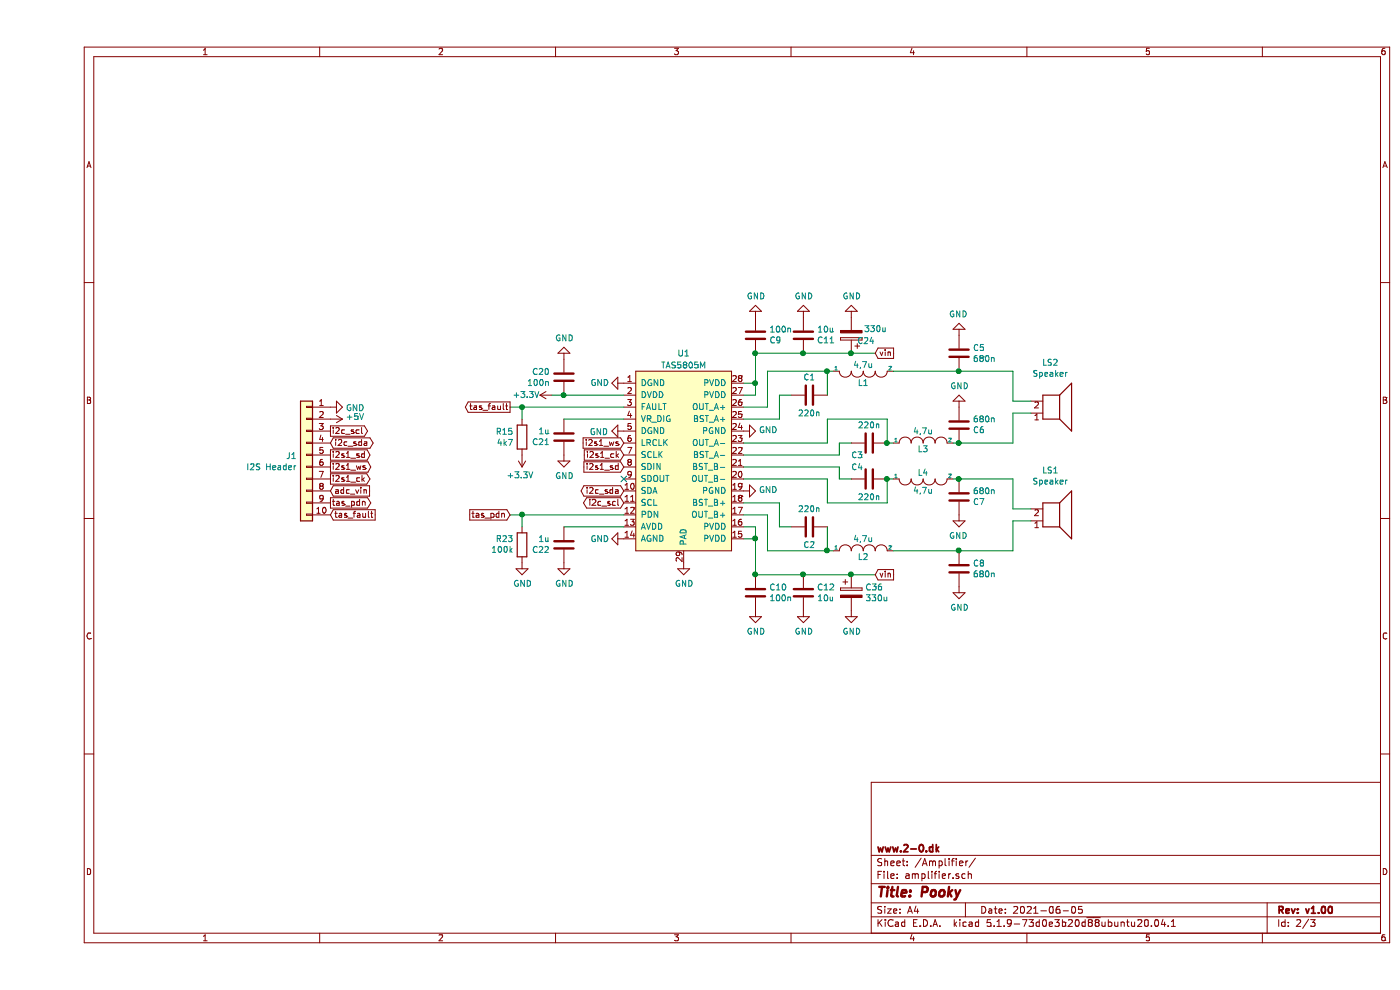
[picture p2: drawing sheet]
EESchema Schematic File Version 4
EELAYER 30 0
EELAYER END
$Descr A4 11693 8268
encoding utf-8
Sheet 2 3
Title "Pooky"
Date "2021-06-05"
Rev "v1.00"
Comp "www.2-0.dk"
Comment1 ""
Comment2 ""
Comment3 ""
Comment4 ""
$EndDescr
Wire Wire Line
	6100 3400 5900 3400
Wire Wire Line
	6100 3100 6100 3400
Wire Wire Line
	8150 3350 8150 3100
Wire Wire Line
	6200 3300 6200 3500
Wire Wire Line
	8150 3450 8150 3700
Wire Wire Line
	8300 3450 8150 3450
Wire Wire Line
	8300 3350 8150 3350
Wire Wire Line
	8150 4350 8150 4600
Wire Wire Line
	8300 4350 8150 4350
Wire Wire Line
	8150 4250 8150 4000
Wire Wire Line
	8300 4250 8150 4250
$Comp
L Device:Speaker LS1
U 1 1
P 8500 4350
F 0 "LS1" H 8463 3933 50  0000 C CNN
F 1 "Speaker" H 8463 4024 50  0000 C CNN
F 2 "TerminalBlock_RND:TerminalBlock_RND_205-00001_1x02_P5.00mm_Horizontal" H 8500 4150 50  0001 C CNN
F 3 "~" H 8490 4300 50  0001 C CNN
	1    8500 4350
	1    0    0    1   
$EndComp
$Comp
L Device:Speaker LS2
U 1 1
P 8500 3450
F 0 "LS2" H 8463 3033 50  0000 C CNN
F 1 "Speaker" H 8463 3124 50  0000 C CNN
F 2 "TerminalBlock_RND:TerminalBlock_RND_205-00001_1x02_P5.00mm_Horizontal" H 8500 3250 50  0001 C CNN
F 3 "~" H 8490 3400 50  0001 C CNN
	1    8500 3450
	1    0    0    1   
$EndComp
$Comp
L power:GND #PWR053
U 1 1
P 4400 3000
F 0 "#PWR053" H 4400 2750 50  0001 C CNN
F 1 "GND" H 4405 2827 50  0000 C CNN
F 2 "" H 4400 3000 50  0001 C CNN
F 3 "" H 4400 3000 50  0001 C CNN
	1    4400 3000
	1    0    0    1   
$EndComp
Wire Wire Line
	4400 3300 4300 3300
Wire Wire Line
	4400 3300 4900 3300
Connection ~ 4400 3300
$Comp
L Device:C C20
U 1 1
P 4400 3150
F 0 "C20" H 4515 3196 50  0000 L CNN
F 1 "100n" H 4515 3105 50  0000 L CNN
F 2 "Capacitor_SMD:C_0603_1608Metric" H 4438 3000 50  0001 C CNN
F 3 "~" H 4400 3150 50  0001 C CNN
	1    4400 3150
	-1   0    0    -1  
$EndComp
$Comp
L power:+3.3V #PWR037
U 1 1
P 4300 3300
F 0 "#PWR037" H 4300 3150 50  0001 C CNN
F 1 "+3.3V" V 4300 3400 50  0000 L CNN
F 2 "" H 4300 3300 50  0001 C CNN
F 3 "" H 4300 3300 50  0001 C CNN
	1    4300 3300
	0    -1   -1   0   
$EndComp
Wire Wire Line
	4900 4400 4400 4400
Wire Wire Line
	4900 3500 4400 3500
$Comp
L Device:C C10
U 1 1
P 6000 4950
F 0 "C10" H 6115 4996 50  0000 L CNN
F 1 "100n" H 6115 4905 50  0000 L CNN
F 2 "Capacitor_SMD:C_0603_1608Metric" H 6038 4800 50  0001 C CNN
F 3 "~" H 6000 4950 50  0001 C CNN
	1    6000 4950
	1    0    0    -1  
$EndComp
$Comp
L Device:C C12
U 1 1
P 6400 4950
F 0 "C12" H 6515 4996 50  0000 L CNN
F 1 "10u" H 6515 4905 50  0000 L CNN
F 2 "Capacitor_SMD:C_0805_2012Metric" H 6438 4800 50  0001 C CNN
F 3 "~" H 6400 4950 50  0001 C CNN
	1    6400 4950
	1    0    0    -1  
$EndComp
$Comp
L power:GND #PWR010
U 1 1
P 6400 5100
F 0 "#PWR010" H 6400 4850 50  0001 C CNN
F 1 "GND" H 6405 4927 50  0000 C CNN
F 2 "" H 6400 5100 50  0001 C CNN
F 3 "" H 6400 5100 50  0001 C CNN
	1    6400 5100
	1    0    0    -1  
$EndComp
$Comp
L power:GND #PWR08
U 1 1
P 6000 5100
F 0 "#PWR08" H 6000 4850 50  0001 C CNN
F 1 "GND" H 6005 4927 50  0000 C CNN
F 2 "" H 6000 5100 50  0001 C CNN
F 3 "" H 6000 5100 50  0001 C CNN
	1    6000 5100
	1    0    0    -1  
$EndComp
$Comp
L power:GND #PWR012
U 1 1
P 6800 5100
F 0 "#PWR012" H 6800 4850 50  0001 C CNN
F 1 "GND" H 6805 4927 50  0000 C CNN
F 2 "" H 6800 5100 50  0001 C CNN
F 3 "" H 6800 5100 50  0001 C CNN
	1    6800 5100
	1    0    0    -1  
$EndComp
$Comp
L Device:CP C36
U 1 1
P 6800 4950
F 0 "C36" H 6918 4996 50  0000 L CNN
F 1 "330u" H 6918 4905 50  0000 L CNN
F 2 "Capacitor_SMD:CP_Elec_8x11.9" H 6838 4800 50  0001 C CNN
F 3 "~" H 6800 4950 50  0001 C CNN
	1    6800 4950
	1    0    0    -1  
$EndComp
Wire Wire Line
	6000 4800 6400 4800
Connection ~ 6400 4800
Wire Wire Line
	6400 4800 6800 4800
Wire Wire Line
	7000 4800 6800 4800
Connection ~ 6800 4800
Connection ~ 6000 4800
Wire Wire Line
	6200 3500 5900 3500
Wire Wire Line
	6300 3300 6200 3300
Wire Wire Line
	7150 3700 7100 3700
Wire Wire Line
	6000 4400 6000 4500
Wire Wire Line
	6000 4500 6000 4800
Connection ~ 6000 4500
Wire Wire Line
	5900 4500 6000 4500
Wire Wire Line
	5900 4400 6000 4400
Wire Wire Line
	6600 3700 5900 3700
Wire Wire Line
	6700 3800 5900 3800
Wire Wire Line
	6700 3900 5900 3900
Wire Wire Line
	6600 4000 5900 4000
Wire Wire Line
	6200 4200 5900 4200
Wire Wire Line
	6100 4300 5900 4300
Wire Wire Line
	6100 4300 6100 4600
Wire Wire Line
	6200 4400 6200 4200
Wire Wire Line
	6300 4400 6200 4400
Wire Wire Line
	6600 3500 6600 3700
Wire Wire Line
	7100 3500 6600 3500
Wire Wire Line
	6600 4200 6600 4000
Wire Wire Line
	7100 4200 6600 4200
Wire Wire Line
	6700 3700 6700 3800
Wire Wire Line
	6800 3700 6700 3700
Wire Wire Line
	6700 4000 6700 3900
Wire Wire Line
	6800 4000 6700 4000
Wire Wire Line
	7150 4000 7100 4000
$Comp
L power:GND #PWR044
U 1 1
P 7700 4300
F 0 "#PWR044" H 7700 4050 50  0001 C CNN
F 1 "GND" H 7705 4127 50  0000 C CNN
F 2 "" H 7700 4300 50  0001 C CNN
F 3 "" H 7700 4300 50  0001 C CNN
	1    7700 4300
	-1   0    0    -1  
$EndComp
$Comp
L power:GND #PWR043
U 1 1
P 7700 3400
F 0 "#PWR043" H 7700 3150 50  0001 C CNN
F 1 "GND" H 7705 3227 50  0000 C CNN
F 2 "" H 7700 3400 50  0001 C CNN
F 3 "" H 7700 3400 50  0001 C CNN
	1    7700 3400
	1    0    0    1   
$EndComp
Wire Wire Line
	4900 3400 4050 3400
Wire Wire Line
	4050 3400 3950 3400
Connection ~ 4050 3400
Wire Wire Line
	4050 3500 4050 3400
$Comp
L power:+3.3V #PWR042
U 1 1
P 4050 3800
F 0 "#PWR042" H 4050 3650 50  0001 C CNN
F 1 "+3.3V" H 4065 3973 50  0000 C CNN
F 2 "" H 4050 3800 50  0001 C CNN
F 3 "" H 4050 3800 50  0001 C CNN
	1    4050 3800
	-1   0    0    1   
$EndComp
$Comp
L Device:R R15
U 1 1
P 4050 3650
F 0 "R15" H 4120 3696 50  0000 L CNN
F 1 "4k7" H 4120 3605 50  0000 L CNN
F 2 "Resistor_SMD:R_0603_1608Metric" V 3980 3650 50  0001 C CNN
F 3 "~" H 4050 3650 50  0001 C CNN
	1    4050 3650
	-1   0    0    -1  
$EndComp
Wire Wire Line
	7000 2950 6800 2950
Connection ~ 6800 2950
$Comp
L Device:CP C24
U 1 1
P 6800 2800
F 0 "C24" H 6600 2850 50  0000 L CNN
F 1 "330u" H 6500 2750 50  0000 L CNN
F 2 "Capacitor_SMD:CP_Elec_8x11.9" H 6838 2650 50  0001 C CNN
F 3 "~" H 6800 2800 50  0001 C CNN
	1    6800 2800
	-1   0    0    1   
$EndComp
$Comp
L power:GND #PWR040
U 1 1
P 4900 3200
F 0 "#PWR040" H 4900 2950 50  0001 C CNN
F 1 "GND" V 4900 3000 50  0000 C CNN
F 2 "" H 4900 3200 50  0001 C CNN
F 3 "" H 4900 3200 50  0001 C CNN
	1    4900 3200
	0    1    -1   0   
$EndComp
Wire Wire Line
	4900 4300 4050 4300
Wire Wire Line
	3950 4300 4050 4300
Connection ~ 4050 4300
Wire Wire Line
	4050 4400 4050 4300
$Comp
L power:GND #PWR082
U 1 1
P 4900 4500
F 0 "#PWR082" H 4900 4250 50  0001 C CNN
F 1 "GND" V 4900 4300 50  0000 C CNN
F 2 "" H 4900 4500 50  0001 C CNN
F 3 "" H 4900 4500 50  0001 C CNN
	1    4900 4500
	0    1    1    0   
$EndComp
$Comp
L power:GND #PWR036
U 1 1
P 4050 4700
F 0 "#PWR036" H 4050 4450 50  0001 C CNN
F 1 "GND" H 4055 4527 50  0000 C CNN
F 2 "" H 4050 4700 50  0001 C CNN
F 3 "" H 4050 4700 50  0001 C CNN
	1    4050 4700
	1    0    0    -1  
$EndComp
$Comp
L Device:R R23
U 1 1
P 4050 4550
F 0 "R23" H 3981 4504 50  0000 R CNN
F 1 "100k" H 3981 4595 50  0000 R CNN
F 2 "Resistor_SMD:R_0603_1608Metric" V 3980 4550 50  0001 C CNN
F 3 "~" H 4050 4550 50  0001 C CNN
	1    4050 4550
	1    0    0    1   
$EndComp
$Comp
L power:GND #PWR081
U 1 1
P 5400 4700
F 0 "#PWR081" H 5400 4450 50  0001 C CNN
F 1 "GND" H 5405 4527 50  0000 C CNN
F 2 "" H 5400 4700 50  0001 C CNN
F 3 "" H 5400 4700 50  0001 C CNN
	1    5400 4700
	1    0    0    -1  
$EndComp
Text GLabel 3950 3400 0    50   Output ~ 0
tas_fault
Text GLabel 7000 2950 2    50   Input ~ 0
vin
Text GLabel 7000 4800 2    50   Input ~ 0
vin
$Comp
L power:GND #PWR011
U 1 1
P 6800 2650
F 0 "#PWR011" H 6800 2400 50  0001 C CNN
F 1 "GND" H 6805 2477 50  0000 C CNN
F 2 "" H 6800 2650 50  0001 C CNN
F 3 "" H 6800 2650 50  0001 C CNN
	1    6800 2650
	1    0    0    1   
$EndComp
Text GLabel 3950 4300 0    50   Input ~ 0
tas_pdn
$Comp
L power:GND #PWR055
U 1 1
P 4400 4700
F 0 "#PWR055" H 4400 4450 50  0001 C CNN
F 1 "GND" H 4405 4527 50  0000 C CNN
F 2 "" H 4400 4700 50  0001 C CNN
F 3 "" H 4400 4700 50  0001 C CNN
	1    4400 4700
	1    0    0    -1  
$EndComp
$Comp
L Device:C C22
U 1 1
P 4400 4550
F 0 "C22" H 4515 4596 50  0000 L CNN
F 1 "1u" H 4515 4505 50  0000 L CNN
F 2 "Capacitor_SMD:C_0603_1608Metric" H 4438 4400 50  0001 C CNN
F 3 "~" H 4400 4550 50  0001 C CNN
	1    4400 4550
	-1   0    0    1   
$EndComp
$Comp
L power:GND #PWR054
U 1 1
P 4400 3800
F 0 "#PWR054" H 4400 3550 50  0001 C CNN
F 1 "GND" H 4405 3627 50  0000 C CNN
F 2 "" H 4400 3800 50  0001 C CNN
F 3 "" H 4400 3800 50  0001 C CNN
	1    4400 3800
	1    0    0    -1  
$EndComp
$Comp
L Device:C C21
U 1 1
P 4400 3650
F 0 "C21" H 4515 3696 50  0000 L CNN
F 1 "1u" H 4515 3605 50  0000 L CNN
F 2 "Capacitor_SMD:C_0603_1608Metric" H 4438 3500 50  0001 C CNN
F 3 "~" H 4400 3650 50  0001 C CNN
	1    4400 3650
	-1   0    0    1   
$EndComp
Text GLabel 4900 4200 0    50   BiDi ~ 0
i2c_scl
Text GLabel 4900 4100 0    50   BiDi ~ 0
i2c_sda
NoConn ~ 4900 4000
$Comp
L power:GND #PWR038
U 1 1
P 4900 3600
F 0 "#PWR038" H 4900 3350 50  0001 C CNN
F 1 "GND" V 4905 3472 50  0000 R CNN
F 2 "" H 4900 3600 50  0001 C CNN
F 3 "" H 4900 3600 50  0001 C CNN
	1    4900 3600
	0    1    1    0   
$EndComp
Text GLabel 4900 3900 0    50   Input ~ 0
i2s1_sd
Text GLabel 4900 3800 0    50   Input ~ 0
i2s1_ck
Text GLabel 4900 3700 0    50   Input ~ 0
i2s1_ws
$Comp
L power:GND #PWR07
U 1 1
P 6000 2650
F 0 "#PWR07" H 6000 2400 50  0001 C CNN
F 1 "GND" H 6005 2477 50  0000 C CNN
F 2 "" H 6000 2650 50  0001 C CNN
F 3 "" H 6000 2650 50  0001 C CNN
	1    6000 2650
	1    0    0    1   
$EndComp
$Comp
L power:GND #PWR09
U 1 1
P 6400 2650
F 0 "#PWR09" H 6400 2400 50  0001 C CNN
F 1 "GND" H 6405 2477 50  0000 C CNN
F 2 "" H 6400 2650 50  0001 C CNN
F 3 "" H 6400 2650 50  0001 C CNN
	1    6400 2650
	1    0    0    1   
$EndComp
Wire Wire Line
	6400 2950 6800 2950
Wire Wire Line
	6000 2950 6400 2950
Connection ~ 6400 2950
$Comp
L Device:C C11
U 1 1
P 6400 2800
F 0 "C11" H 6515 2846 50  0000 L CNN
F 1 "10u" H 6515 2755 50  0000 L CNN
F 2 "Capacitor_SMD:C_0805_2012Metric" H 6438 2650 50  0001 C CNN
F 3 "~" H 6400 2800 50  0001 C CNN
	1    6400 2800
	1    0    0    1   
$EndComp
Connection ~ 6000 2950
$Comp
L Device:C C9
U 1 1
P 6000 2800
F 0 "C9" H 6115 2846 50  0000 L CNN
F 1 "100n" H 6115 2755 50  0000 L CNN
F 2 "Capacitor_SMD:C_0603_1608Metric" H 6038 2650 50  0001 C CNN
F 3 "~" H 6000 2800 50  0001 C CNN
	1    6000 2800
	1    0    0    1   
$EndComp
$Comp
L power:GND #PWR03
U 1 1
P 7700 2800
F 0 "#PWR03" H 7700 2550 50  0001 C CNN
F 1 "GND" H 7705 2627 50  0000 C CNN
F 2 "" H 7700 2800 50  0001 C CNN
F 3 "" H 7700 2800 50  0001 C CNN
	1    7700 2800
	-1   0    0    1   
$EndComp
$Comp
L power:GND #PWR06
U 1 1
P 7700 4900
F 0 "#PWR06" H 7700 4650 50  0001 C CNN
F 1 "GND" H 7705 4727 50  0000 C CNN
F 2 "" H 7700 4900 50  0001 C CNN
F 3 "" H 7700 4900 50  0001 C CNN
	1    7700 4900
	1    0    0    -1  
$EndComp
Wire Wire Line
	7700 4000 8150 4000
Wire Wire Line
	7650 4000 7700 4000
Connection ~ 7700 4000
$Comp
L Device:C C7
U 1 1
P 7700 4150
F 0 "C7" H 7815 4196 50  0000 L CNN
F 1 "680n" H 7815 4105 50  0000 L CNN
F 2 "Capacitor_SMD:C_0805_2012Metric" H 7738 4000 50  0001 C CNN
F 3 "~" H 7700 4150 50  0001 C CNN
	1    7700 4150
	1    0    0    1   
$EndComp
Wire Wire Line
	7700 4600 8150 4600
Wire Wire Line
	7150 4600 7700 4600
Connection ~ 7700 4600
$Comp
L Device:C C8
U 1 1
P 7700 4750
F 0 "C8" H 7815 4796 50  0000 L CNN
F 1 "680n" H 7815 4705 50  0000 L CNN
F 2 "Capacitor_SMD:C_0805_2012Metric" H 7738 4600 50  0001 C CNN
F 3 "~" H 7700 4750 50  0001 C CNN
	1    7700 4750
	1    0    0    -1  
$EndComp
Wire Wire Line
	7700 3700 8150 3700
Wire Wire Line
	7650 3700 7700 3700
Connection ~ 7700 3700
$Comp
L Device:C C6
U 1 1
P 7700 3550
F 0 "C6" H 7815 3596 50  0000 L CNN
F 1 "680n" H 7815 3505 50  0000 L CNN
F 2 "Capacitor_SMD:C_0805_2012Metric" H 7738 3400 50  0001 C CNN
F 3 "~" H 7700 3550 50  0001 C CNN
	1    7700 3550
	1    0    0    1   
$EndComp
Wire Wire Line
	8150 3100 7700 3100
Wire Wire Line
	7150 3100 7700 3100
Connection ~ 7700 3100
$Comp
L Device:C C5
U 1 1
P 7700 2950
F 0 "C5" H 7815 2996 50  0000 L CNN
F 1 "680n" H 7815 2905 50  0000 L CNN
F 2 "Capacitor_SMD:C_0805_2012Metric" H 7738 2800 50  0001 C CNN
F 3 "~" H 7700 2950 50  0001 C CNN
	1    7700 2950
	1    0    0    -1  
$EndComp
Wire Wire Line
	7100 4000 7100 4200
$Comp
L power:GND #PWR02
U 1 1
P 5900 4100
F 0 "#PWR02" H 5900 3850 50  0001 C CNN
F 1 "GND" V 5905 3972 50  0000 R CNN
F 2 "" H 5900 4100 50  0001 C CNN
F 3 "" H 5900 4100 50  0001 C CNN
	1    5900 4100
	0    -1   -1   0   
$EndComp
$Comp
L power:GND #PWR01
U 1 1
P 5900 3600
F 0 "#PWR01" H 5900 3350 50  0001 C CNN
F 1 "GND" V 5905 3472 50  0000 R CNN
F 2 "" H 5900 3600 50  0001 C CNN
F 3 "" H 5900 3600 50  0001 C CNN
	1    5900 3600
	0    -1   -1   0   
$EndComp
Wire Wire Line
	7100 3700 7100 3500
Wire Wire Line
	6100 4600 6600 4600
Wire Wire Line
	6650 4600 6600 4600
Connection ~ 6600 4600
Wire Wire Line
	6600 4400 6600 4600
$Comp
L pspice:INDUCTOR L2
U 1 1
P 6900 4600
F 0 "L2" H 6900 4550 50  0000 C CNN
F 1 "4,7u" H 6900 4700 50  0000 C CNN
F 2 "Inductor_SMD:L_6.3x6.3_H3" H 6900 4600 50  0001 C CNN
F 3 "~" H 6900 4600 50  0001 C CNN
	1    6900 4600
	1    0    0    -1  
$EndComp
$Comp
L Device:C C2
U 1 1
P 6450 4400
F 0 "C2" V 6600 4400 50  0000 C CNN
F 1 "220n" V 6300 4400 50  0000 C CNN
F 2 "Capacitor_SMD:C_0603_1608Metric" H 6488 4250 50  0001 C CNN
F 3 "~" H 6450 4400 50  0001 C CNN
	1    6450 4400
	0    -1   1    0   
$EndComp
$Comp
L pspice:INDUCTOR L4
U 1 1
P 7400 4000
F 0 "L4" H 7400 3950 50  0000 C CNN
F 1 "4,7u" H 7400 4100 50  0000 C CNN
F 2 "Inductor_SMD:L_6.3x6.3_H3" H 7400 4000 50  0001 C CNN
F 3 "~" H 7400 4000 50  0001 C CNN
	1    7400 4000
	1    0    0    1   
$EndComp
Connection ~ 7100 4000
$Comp
L Device:C C4
U 1 1
P 6950 4000
F 0 "C4" V 6850 4100 50  0000 C CNN
F 1 "220n" V 7100 4000 50  0000 C CNN
F 2 "Capacitor_SMD:C_0603_1608Metric" H 6988 3850 50  0001 C CNN
F 3 "~" H 6950 4000 50  0001 C CNN
	1    6950 4000
	0    -1   1    0   
$EndComp
Wire Wire Line
	6600 3100 6100 3100
Wire Wire Line
	6600 3100 6650 3100
Connection ~ 6600 3100
Wire Wire Line
	6600 3300 6600 3100
Wire Wire Line
	6000 3200 6000 3300
Wire Wire Line
	6000 2950 6000 3200
Connection ~ 6000 3200
Wire Wire Line
	5900 3200 6000 3200
Wire Wire Line
	5900 3300 6000 3300
$Comp
L pspice:INDUCTOR L3
U 1 1
P 7400 3700
F 0 "L3" H 7400 3650 50  0000 C CNN
F 1 "4,7u" H 7400 3800 50  0000 C CNN
F 2 "Inductor_SMD:L_6.3x6.3_H3" H 7400 3700 50  0001 C CNN
F 3 "~" H 7400 3700 50  0001 C CNN
	1    7400 3700
	1    0    0    -1  
$EndComp
Connection ~ 7100 3700
$Comp
L Device:C C3
U 1 1
P 6950 3700
F 0 "C3" V 7050 3800 50  0000 C CNN
F 1 "220n" V 6800 3700 50  0000 C CNN
F 2 "Capacitor_SMD:C_0603_1608Metric" H 6988 3550 50  0001 C CNN
F 3 "~" H 6950 3700 50  0001 C CNN
	1    6950 3700
	0    -1   1    0   
$EndComp
$Comp
L Device:C C1
U 1 1
P 6450 3300
F 0 "C1" V 6300 3300 50  0000 C CNN
F 1 "220n" V 6600 3300 50  0000 C CNN
F 2 "Capacitor_SMD:C_0603_1608Metric" H 6488 3150 50  0001 C CNN
F 3 "~" H 6450 3300 50  0001 C CNN
	1    6450 3300
	0    -1   1    0   
$EndComp
$Comp
L pspice:INDUCTOR L1
U 1 1
P 6900 3100
F 0 "L1" H 6900 3200 50  0000 C CNN
F 1 "4,7u" H 6900 3050 50  0000 C CNN
F 2 "Inductor_SMD:L_6.3x6.3_H3" H 6900 3100 50  0001 C CNN
F 3 "~" H 6900 3100 50  0001 C CNN
	1    6900 3100
	1    0    0    1   
$EndComp
$Comp
L pooky:TAS5805M U1
U 1 1
P 5400 3800
F 0 "U1" H 5400 4650 50  0000 C CNN
F 1 "TAS5805M" H 5400 4550 50  0000 C CNN
F 2 "Package_SO:HTSSOP-28-1EP_4.4x9.7mm_P0.65mm_EP3.4x9.5mm_Mask2.4x6.17mm_ThermalVias" H 5400 3800 50  0001 C CNN
F 3 "" H 5400 3800 50  0001 C CNN
	1    5400 3800
	1    0    0    -1  
$EndComp
$Comp
L Connector_Generic:Conn_01x10 J1
U 1 1
P 2250 3800
F 0 "J1" H 2330 3792 50  0000 L CNN
F 1 "I2S Header" H 2330 3701 50  0000 L CNN
F 2 "Connector_PinHeader_2.54mm:PinHeader_1x10_P2.54mm_Horizontal" H 2250 3800 50  0001 C CNN
F 3 "~" H 2250 3800 50  0001 C CNN
	1    2250 3800
	-1   0    0    -1  
$EndComp
$Comp
L power:GND #PWR027
U 1 1
P 2450 3400
F 0 "#PWR027" H 2450 3150 50  0001 C CNN
F 1 "GND" V 2455 3272 50  0000 R CNN
F 2 "" H 2450 3400 50  0001 C CNN
F 3 "" H 2450 3400 50  0001 C CNN
	1    2450 3400
	0    -1   1    0   
$EndComp
$Comp
L power:+5V #PWR026
U 1 1
P 2450 3500
F 0 "#PWR026" H 2450 3350 50  0001 C CNN
F 1 "+5V" V 2465 3628 50  0000 L CNN
F 2 "" H 2450 3500 50  0001 C CNN
F 3 "" H 2450 3500 50  0001 C CNN
	1    2450 3500
	0    1    -1   0   
$EndComp
Text GLabel 2450 4300 2    50   Input ~ 0
tas_fault
Text GLabel 2450 4200 2    50   Output ~ 0
tas_pdn
Text GLabel 2450 3600 2    50   Output ~ 0
i2c_scl
Text GLabel 2450 3700 2    50   BiDi ~ 0
i2c_sda
Text GLabel 2450 3900 2    50   Output ~ 0
i2s1_ws
Text GLabel 2450 4000 2    50   Output ~ 0
i2s1_ck
Text GLabel 2450 3800 2    50   Output ~ 0
i2s1_sd
Text GLabel 2450 4100 2    50   Input ~ 0
adc_vin
$EndSCHEMATC
